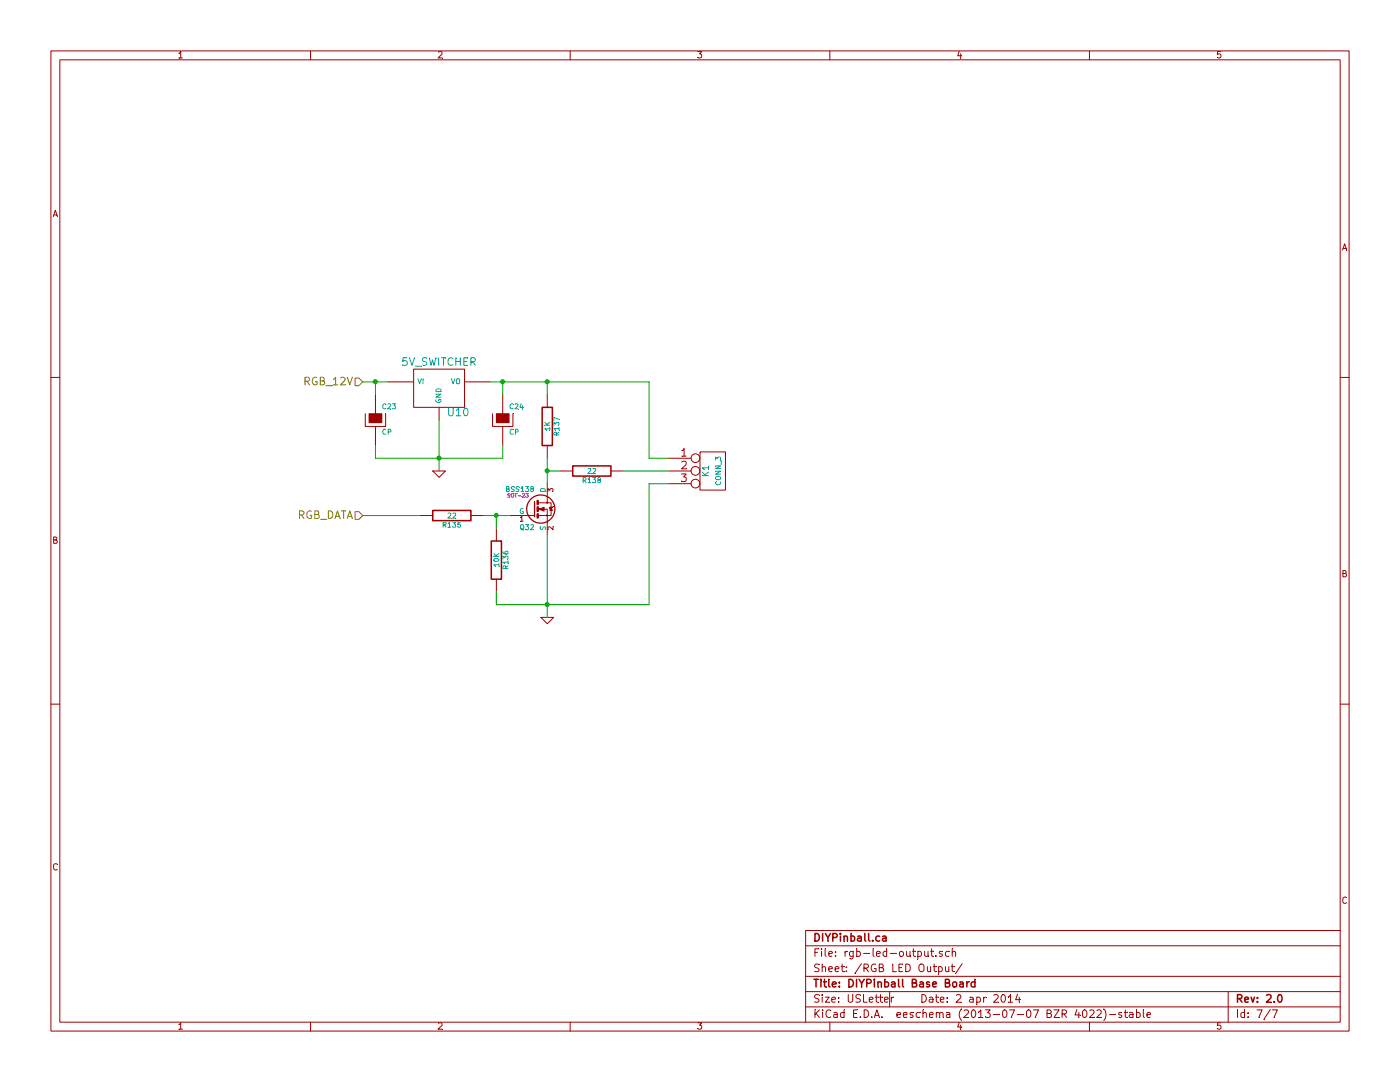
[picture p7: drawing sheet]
EESchema Schematic File Version 2
LIBS:power
LIBS:device
LIBS:transistors
LIBS:conn
LIBS:linear
LIBS:regul
LIBS:74xx
LIBS:cmos4000
LIBS:adc-dac
LIBS:memory
LIBS:xilinx
LIBS:special
LIBS:microcontrollers
LIBS:dsp
LIBS:microchip
LIBS:analog_switches
LIBS:motorola
LIBS:texas
LIBS:intel
LIBS:audio
LIBS:interface
LIBS:digital-audio
LIBS:philips
LIBS:display
LIBS:cypress
LIBS:siliconi
LIBS:opto
LIBS:atmel
LIBS:contrib
LIBS:valves
LIBS:diypinball-parts
LIBS:dips-s
LIBS:nxp_armmcu
LIBS:base-module-hardware-v2-cache
EELAYER 27 0
EELAYER END
$Descr USLetter 11000 8500
encoding utf-8
Sheet 7 7
Title "DIYPinball Base Board"
Date "2 apr 2014"
Rev "2.0"
Comp "DIYPinball.ca"
Comment1 ""
Comment2 ""
Comment3 ""
Comment4 ""
$EndDescr
Text HLabel 2850 4050 0    60   Input ~ 0
RGB_DATA
Text HLabel 2850 3000 0    60   Input ~ 0
RGB_12V
$Comp
L BSS138 Q32
U 1 1
P 4200 4000
F 0 "Q32" H 4200 3851 40  0000 R CNN
F 1 "BSS138" H 4200 4150 40  0000 R CNN
F 2 "SOT-23" H 4070 4102 29  0000 C CNN
F 3 "~" H 4200 4000 60  0000 C CNN
	1    4200 4000
	1    0    0    -1  
$EndComp
$Comp
L GND #PWR61
U 1 1
P 4300 4850
F 0 "#PWR61" H 4300 4850 30  0001 C CNN
F 1 "GND" H 4300 4780 30  0001 C CNN
F 2 "" H 4300 4850 60  0000 C CNN
F 3 "" H 4300 4850 60  0000 C CNN
	1    4300 4850
	1    0    0    -1  
$EndComp
$Comp
L R R135
U 1 1
P 3550 4050
F 0 "R135" V 3630 4050 40  0000 C CNN
F 1 "22" V 3557 4051 40  0000 C CNN
F 2 "~" V 3480 4050 30  0000 C CNN
F 3 "~" H 3550 4050 30  0000 C CNN
	1    3550 4050
	0    1    1    0   
$EndComp
$Comp
L R R136
U 1 1
P 3900 4400
F 0 "R136" V 3980 4400 40  0000 C CNN
F 1 "10K" V 3907 4401 40  0000 C CNN
F 2 "~" V 3830 4400 30  0000 C CNN
F 3 "~" H 3900 4400 30  0000 C CNN
	1    3900 4400
	1    0    0    -1  
$EndComp
Wire Wire Line
	3900 4650 3900 4750
Wire Wire Line
	3900 4750 4300 4750
Wire Wire Line
	4300 4750 5100 4750
Wire Wire Line
	4300 4200 4300 4750
Wire Wire Line
	4300 4750 4300 4850
Connection ~ 4300 4750
Wire Wire Line
	3800 4050 3900 4050
Wire Wire Line
	3900 4050 4000 4050
Wire Wire Line
	3900 4050 3900 4150
Connection ~ 3900 4050
Wire Wire Line
	3300 4050 2850 4050
$Comp
L R R138
U 1 1
P 4650 3700
F 0 "R138" V 4730 3700 40  0000 C CNN
F 1 "22" V 4657 3701 40  0000 C CNN
F 2 "~" V 4580 3700 30  0000 C CNN
F 3 "~" H 4650 3700 30  0000 C CNN
	1    4650 3700
	0    1    1    0   
$EndComp
Wire Wire Line
	4400 3700 4300 3700
Wire Wire Line
	4300 3600 4300 3700
Wire Wire Line
	4300 3700 4300 3800
$Comp
L R R137
U 1 1
P 4300 3350
F 0 "R137" V 4380 3350 40  0000 C CNN
F 1 "1K" V 4307 3351 40  0000 C CNN
F 2 "~" V 4230 3350 30  0000 C CNN
F 3 "~" H 4300 3350 30  0000 C CNN
	1    4300 3350
	1    0    0    -1  
$EndComp
Connection ~ 4300 3700
$Comp
L CONN_3 K1
U 1 1
P 5600 3700
F 0 "K1" V 5550 3700 50  0000 C CNN
F 1 "CONN_3" V 5650 3700 40  0000 C CNN
F 2 "" H 5600 3700 60  0000 C CNN
F 3 "" H 5600 3700 60  0000 C CNN
	1    5600 3700
	1    0    0    -1  
$EndComp
Wire Wire Line
	5250 3700 4900 3700
Wire Wire Line
	4300 3000 4300 3100
Wire Wire Line
	3850 3000 3950 3000
Wire Wire Line
	3950 3000 4300 3000
Wire Wire Line
	4300 3000 5100 3000
Wire Wire Line
	5100 3000 5100 3600
Wire Wire Line
	5100 3600 5250 3600
Wire Wire Line
	5250 3800 5100 3800
Wire Wire Line
	5100 3800 5100 4750
$Comp
L CP C24
U 1 1
P 3950 3300
F 0 "C24" H 4000 3400 40  0000 L CNN
F 1 "CP" H 4000 3200 40  0000 L CNN
F 2 "~" H 4050 3150 30  0000 C CNN
F 3 "~" H 3950 3300 300 0000 C CNN
	1    3950 3300
	1    0    0    -1  
$EndComp
$Comp
L CP C23
U 1 1
P 2950 3300
F 0 "C23" H 3000 3400 40  0000 L CNN
F 1 "CP" H 3000 3200 40  0000 L CNN
F 2 "~" H 3050 3150 30  0000 C CNN
F 3 "~" H 2950 3300 300 0000 C CNN
	1    2950 3300
	1    0    0    -1  
$EndComp
$Comp
L 7805 U10
U 1 1
P 3450 3050
F 0 "U10" H 3600 2854 60  0000 C CNN
F 1 "5V_SWITCHER" H 3450 3250 60  0000 C CNN
F 2 "~" H 3450 3050 60  0000 C CNN
F 3 "~" H 3450 3050 60  0000 C CNN
	1    3450 3050
	1    0    0    -1  
$EndComp
Connection ~ 4300 3000
Wire Wire Line
	3950 3100 3950 3000
Connection ~ 3950 3000
Wire Wire Line
	2850 3000 2950 3000
Wire Wire Line
	2950 3000 3050 3000
Wire Wire Line
	2950 3000 2950 3100
Connection ~ 2950 3000
Wire Wire Line
	2950 3500 2950 3600
Wire Wire Line
	2950 3600 3450 3600
Wire Wire Line
	3450 3600 3950 3600
Wire Wire Line
	3950 3600 3950 3500
Wire Wire Line
	3450 3300 3450 3600
Wire Wire Line
	3450 3600 3450 3700
Connection ~ 3450 3600
$Comp
L GND #PWR60
U 1 1
P 3450 3700
F 0 "#PWR60" H 3450 3700 30  0001 C CNN
F 1 "GND" H 3450 3630 30  0001 C CNN
F 2 "" H 3450 3700 60  0000 C CNN
F 3 "" H 3450 3700 60  0000 C CNN
	1    3450 3700
	1    0    0    -1  
$EndComp
$EndSCHEMATC
